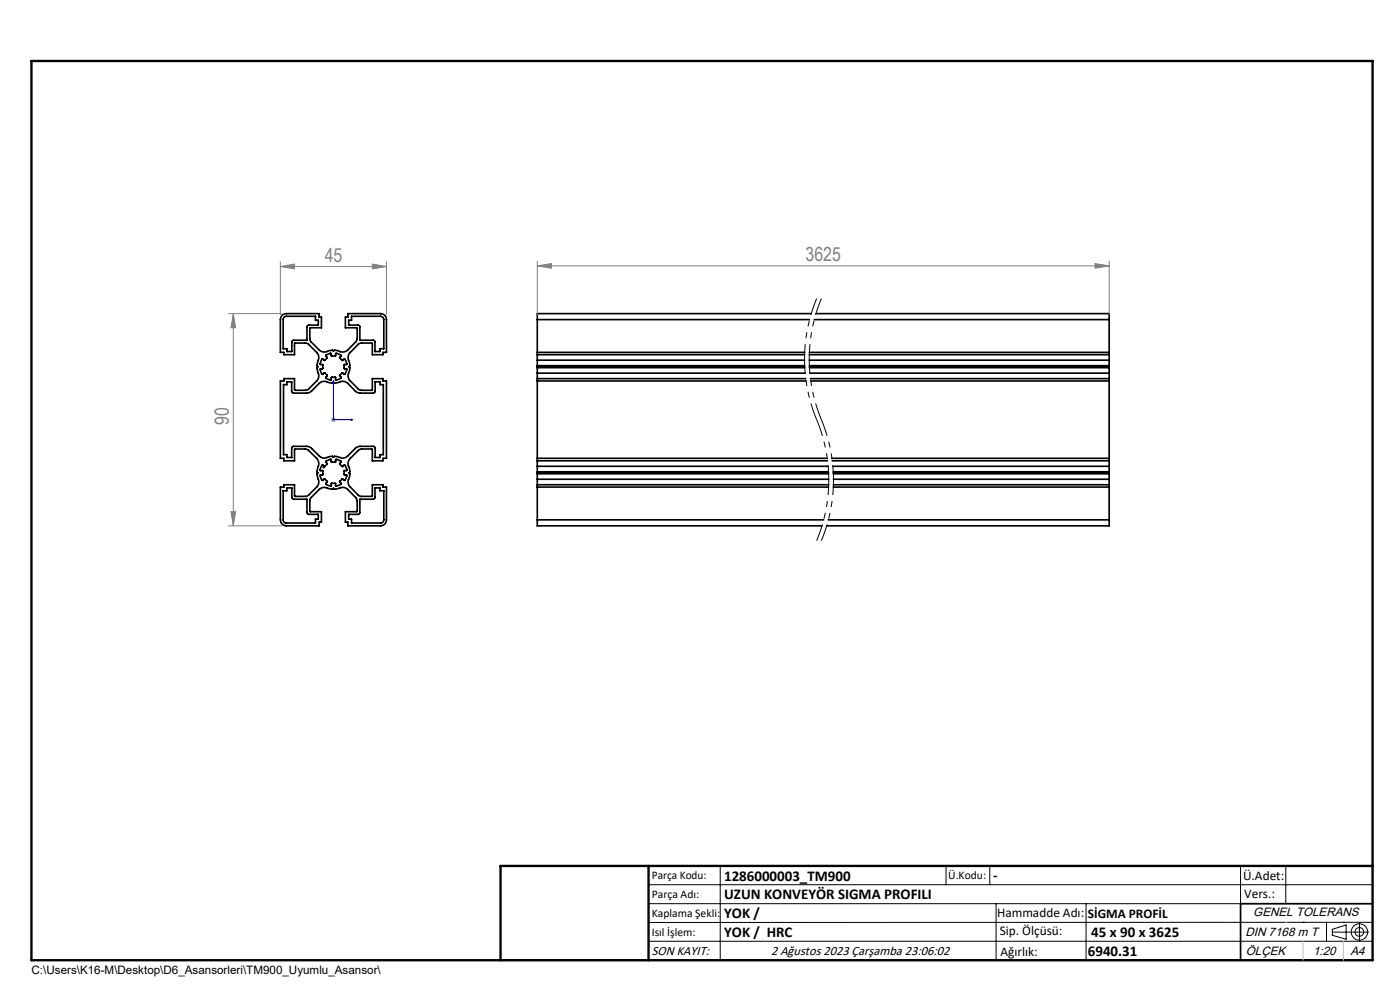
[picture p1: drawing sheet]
<svg xmlns="http://www.w3.org/2000/svg" width="297mm" height="210mm" viewBox="0 0 297 210" stroke-linecap="round" stroke-linejoin="round" font-family="sans-serif">
<g fill="none" stroke="#000" stroke-width=".35">
<path d="M59.9 66.9l.8-.4h7v.8h.5v2.2h-2.4l-.1 2.5 .2 .4 1.8 1.9a2.02 2.02 0 0 0 2.4 .1l.4-.1 .2 .2 .2-.2 .8 .1a1.72 1.72 0 0 0 2.1-.1l1.8-1.9 .2-.6-.1-2.3h-2.4v-2.2h.5v-.8h7a1.21 1.21 0 0 1 1.2 1.3v6.9h-.8v.5h-2.2v-2.4h-2.5l-.4 .2-2 1.9a2.18 2.18 0 0 0 .1 2.2v.5l-.2 .2a1.23 1.23 0 0 1-.1 1.4 1.51 1.51 0 0 0 .4 1.6l1.8 1.8 .4 .2 2.5-.1v-2.4h2.2v.5h.8v16.4h-.8v.5h-2.2v-2.4l-2.4-.1-.5 .3-1.8 1.8a1.93 1.93 0 0 0-.1 2.3v.5l-.2 .2a1.23 1.23 0 0 1-.1 1.4 1.51 1.51 0 0 0 .4 1.6l1.8 1.8 .4 .2h2.5v-2.5h2.2v.5h.8v7a1.26 1.26 0 0 1-1.2 1.2h-7v-.7h-.5v-2.3h2.4l.1-2.3-.2-.5-2-2a3.6 3.6 0 0 0-2.5 0l-.4-.1-.2 .2-1-.2a1.51 1.51 0 0 0-1.8 .2l-1.8 1.9-.2 .3v2.5h2.5v2.3h-.5v.7h-7a1.33 1.33 0 0 1-1.2-1.2v-7h.7v-.5h2.3v2.5h2.4l.5-.2 1.8-1.8a1.89 1.89 0 0 0 .1-2.2l-.1-.6 .3-.2-.3-.4 .2-.7a1.68 1.68 0 0 0-.2-1.9l-1.9-1.9-.4-.2-2.4 .1v2.4h-2.3v-.5h-.7v-16.4h.7v-.5h2.3v2.5h2.4l.4-.2 2-2a3.3 3.3 0 0 0-.1-2.5l.3-.3-.3-.2 .3-1.1a1.51 1.51 0 0 0-.3-1.7l-1.9-1.9-.4-.1h-2.4v2.4h-2.3v-.5h-.7v-6.9zM60.3 67.3l.4-.2h6.2v.8h.6v1.1h-2.1l-.2 .2-.1 3-3.1 .1-.1 2.3h-1v-.6h-.8v-6.3zM68.3 76.2l.6 .2 .5-.5-.3-.4a1.19 1.19 0 0 1 1.2-.5l.1 .6 .8-.1v-.5a1.07 1.07 0 0 1 1.2 .6l-.4 .3 .5 .5 .5-.2a1.19 1.19 0 0 1 .5 1.1l-.5 .1v.8h.5a1.19 1.19 0 0 1-.5 1.2l-.5-.3-.5 .5 .4 .4a.99 .99 0 0 1-1.2 .5l-.1-.5h-.7l-.1 .5a1.08 1.08 0 0 1-1.2-.5l.3-.3-.1-.2-.4-.4-.4 .3a1.08 1.08 0 0 1-.5-1.2h.5v-.8l-.5-.1a1.22 1.22 0 0 1 .3-1.1zM74.6 67.1h6.2a.73 .73 0 0 1 .6 .7v6.1l-.8 .1v.6h-1l-.2-2.3-3.1-.1-.1-3.1-2.2-.1v-1.1h.6zM114 79.2v1.1M114 75.2v1.2M114 78v1.2M114 76.4v1.2M114 74.7h56.7M114 75.2h56.7M114 67.8h57.7M114 79.2h56.8"/>
<path d="M114 76.4h56.7M114 78h56.7M114 77.8h56.7M114 77.6h56.7M114 67.8v7.4M114 77.6v.4M171.7 75.2h63.6M171.7 76.4h63.6M171.7 74.7h63.6M171.7 78h63.6M171.7 77.8h63.6M171.7 77.6h63.6"/>
<path d="M171.8 79.2h63.5M172.1 66.5h-58.1v1.3M172.8 67.8h62.5M173.1 66.5h62.2v1.3M235.3 79.2v1.1M235.3 75.2v1.2M235.3 78v1.2M235.3 76.4v1.2M235.3 67.8v7.4M235.3 77.6v.4M60.1 81.6h.8v-.6h.9l.2 2.3 3.2 .1 .8-.4 1.7-1.7a2.02 2.02 0 0 1 2.4-.1l.4 .1 .2-.2 .2 .2 .8-.1a1.72 1.72 0 0 1 2.1 .1l1.7 1.7 .8 .4 3.2-.1 .1-2.3h1v.6h.7v14.8h-.7v.6h-1l-.1-2.2-3.2-.1-.8 .3-1.7 1.7a2.51 2.51 0 0 1-2.5 .1h-.4l-.2 .2a1.16 1.16 0 0 0-1.2 0 1.46 1.46 0 0 1-1.8-.3l-1.7-1.7-.8-.3-3.2 .1-.1 2.2h-1v-.6h-.8zM68.3 98.7h.2l.3 .3h-.2l.1 .2 .7-.7-.3-.5a1.18 1.18 0 0 1 1.2-.5v.5l.1 .1 .8-.1v-.5a1.11 1.11 0 0 1 1.2 .5l-.4 .4 .5 .5 .5-.2a1.11 1.11 0 0 1 .5 1.1l-.5 .1v.7l.5 .1a1.19 1.19 0 0 1-.5 1.2l-.4-.3-.6 .5 .4 .5a1.16 1.16 0 0 1-1.2 .4l-.1-.5h-.8v.5a1.08 1.08 0 0 1-1.2-.5l.3-.4-.5-.5-.4 .3a.87 .87 0 0 1-.6-1.1l.6-.1v-.8l-.6-.1z"/>
<path d="M114 97.7v1.2M114 98.9v1.2M114 80.3h56.9M114 80.8h57M114 97.2h61.5M114 97.7h61.5M114 98.9h61.7M114 80.3v17.4M171.9 80.3h63.4M172 80.8h63.3M176.5 97.2h58.8M176.5 97.7h58.8"/>
<path d="M176.7 98.9h58.6M235.3 97.7v1.2M235.3 98.9v1.2M235.3 80.3v17.4M60.1 104.1h.8v-.6h1v2.1l.2 .2 3 .1 .1 3.1 2.3 .1v1h-.6v.8h-6.2a.61 .61 0 0 1-.6-.6zM60.1 104.1h.1M76.3 105.9l3.1-.1 .2-.2v-2.1h1v.6h.8v6.2a.66 .66 0 0 1-.6 .6h-6.2v-.8h-.6v-1l2.2-.1zM114 110.3v1.2h60.4M114 101.7v1.1M114 100.5v1.2M114 102.8h61.8M114 103.3h61.8"/>
<path d="M114 110.3h60.7M114 101.7h61.8M114 100.5h61.8M114 100.3h61.8M114 100.1h61.8M114 100.1v.4M114 102.8v7.5M175.7 110.3h59.6M176.7 100.1h58.6M176.8 102.8h58.5M176.8 103.3h58.5M176.8 100.5h58.5"/>
<path d="M176.8 100.3h58.5M176.8 101.7h58.5M235.3 110.3v1.2h-59.9M235.3 101.7v1.1M235.3 100.5v1.2M235.3 100.1v.4M235.3 102.8v7.5M291.2 191.7h-28v12M106.2 203.7h185"/>
</g>
<path d="M173.2 63.3a33.4 33.4 0 0 0 0 25.7M174.2 63.3a33.4 33.4 0 0 0 0 25.7M173.2 89a33.4 33.4 0 0 1 0 25.7M174.2 89a33.4 33.4 0 0 1 0 25.7" fill="none" stroke="#000" stroke-width=".21" stroke-dasharray="6.3 1.3 1.3 1.3 1.3 1.3" stroke-dashoffset="2.7" stroke-linecap="butt"/>
<g fill="none" stroke="#000" stroke-width=".21">
<path d="M137.6 187.7h153.6M137.6 191.7h153.6M137.6 199.7h153.6M152.8 183.7v20M200.7 183.7v4M210 183.7v4M211.3 191.7v12M230.4 191.7v12M263.2 183.7v20M272.8 183.7v8M276.4 195.6h.1M281.4 195.6v4.1"/>
<path d="M282.6 197.7h7.8M282.6 197.1l3-.9v3l-3-.8zM285 195.6h.1M288.4 195.8v3.8M291.2 195.6l-153.6 .1"/>
<circle cx="288.4" cy="197.7" r="1.74"/>
<circle cx="288.4" cy="197.7" r=".93"/>
</g>
<path d="M70.7 80.7v8.3h4.2M70.7 80.7l.1 .4h-.2zM74.5 88.9l.4 .1-.4 .1z" fill="none" stroke="#00f" stroke-width=".21"/>
<g fill="none" stroke="#808080" stroke-width=".21">
<path d="M59.5 56.5l3-.5v1zM59.5 55.5v11.3M59.5 56.5h22.5M79 56l3 .5-3 .5zM82 55.5v11.3M114 56.4l3-.5v1zM114 55.4v11.4M114 56.4h121.3M232.3 55.9l3 .5-3 .5zM235.3 55.4v11.4M48.5 66.5h11.2M49.5 66.5l.5 3h-1z"/>
<path d="M49.5 66.5v45M70.2 89h1M70.4 88.7l.7 .7M70.7 88.5v1M71.1 88.7l-.7 .7M48.5 111.5h11.2M49 108.5h1l-.5 3z"/>
</g>
<path d="M6.7 12.9h284.5v190.8h-284.5zM137.6 183.7v20M291.2 183.7h-185v20" fill="none" stroke="#000" stroke-width=".5"/>
<path d="M272.8 195.6h.1M276.4 199.7v4M285 199.7v4" fill="none" stroke="#c0c0c0" stroke-width=".21"/>
<path d="M74.5 88.9l.4 .1-.4 .1zM70.7 80.7l.1 .4h-.2z" fill="#00f"/>
<g fill="#808080">
<path d="M232.3 55.9l3 .5-3 .5zM114 56.4l3-.5v1z"/>
<path d="M59.5 56.5l3-.5v1zM79 56l3 .5-3 .5z"/>
<path d="M49.5 66.5l.5 3h-1zM49 108.5h1l-.5 3z"/>
</g>
<g font-size="4.1" fill="#808080">
<text x="68.9" y="55.6">45</text>
<text x="170.9" y="55.4">3625</text>
<text x="48.6" y="90.2" transform="rotate(-90 48.6 90.2)">90</text>
</g>
<g font-size="3.2">
<text x="153.6" y="186.8">1286000003_TM900</text>
<text x="153.6" y="190.8">UZUN KONVEYÖR SIGMA PROFILI</text>
<text x="210.7" y="186.6">-</text>
<text x="153.6" y="194.8">YOK /</text>
<text x="153.6" y="198.8">YOK / HRC</text>
<text x="230.8" y="202.8">6940.31</text>
<text x="231.5" y="198.7">45 x 90 x 3625</text>
</g>
<g font-size="2.8">
<text x="263.7" y="186.7">Ü.Adet:</text>
<text x="263.9" y="190.5">Vers.:</text>
<text x="211.5" y="194.5">Hammadde Adı:</text>
<text x="230.8" y="194.7">SİGMA PROFİL</text>
<text x="138.3" y="202.6">SON KAYIT:</text>
<text x="163.6" y="202.6">2 Ağustos 2023 Çarşamba 23:06:02</text>
<text x="212.1" y="198.4">Sip. Ölçüsü:</text>
<text x="212.2" y="202.7">Ağırlık:</text>
</g>
<g font-size="2.6">
<text x="265.9" y="194.4">GENEL TOLERANS</text>
<text x="264.2" y="198.5">DIN 7168 m T</text>
<text x="264.3" y="202.6">ÖLÇEK</text>
<text x="278.5" y="202.6">1:20</text>
<text x="286.5" y="202.6">A4</text>
</g>
<g font-size="2.5">
<text x="138.3" y="186.4">Parça Kodu:</text>
<text x="138.3" y="190.5">Parça Adı:</text>
<text x="201.2" y="186.5">Ü.Kodu:</text>
<text x="138.3" y="194.5">Kaplama Şekli:</text>
<text x="138.3" y="198.6">Isıl İşlem:</text>
<text x="6.7" y="206.7">C:\Users\K16-M\Desktop\D6_Asansorleri\TM900_Uyumlu_Asansor\</text>
</g>
</svg>
